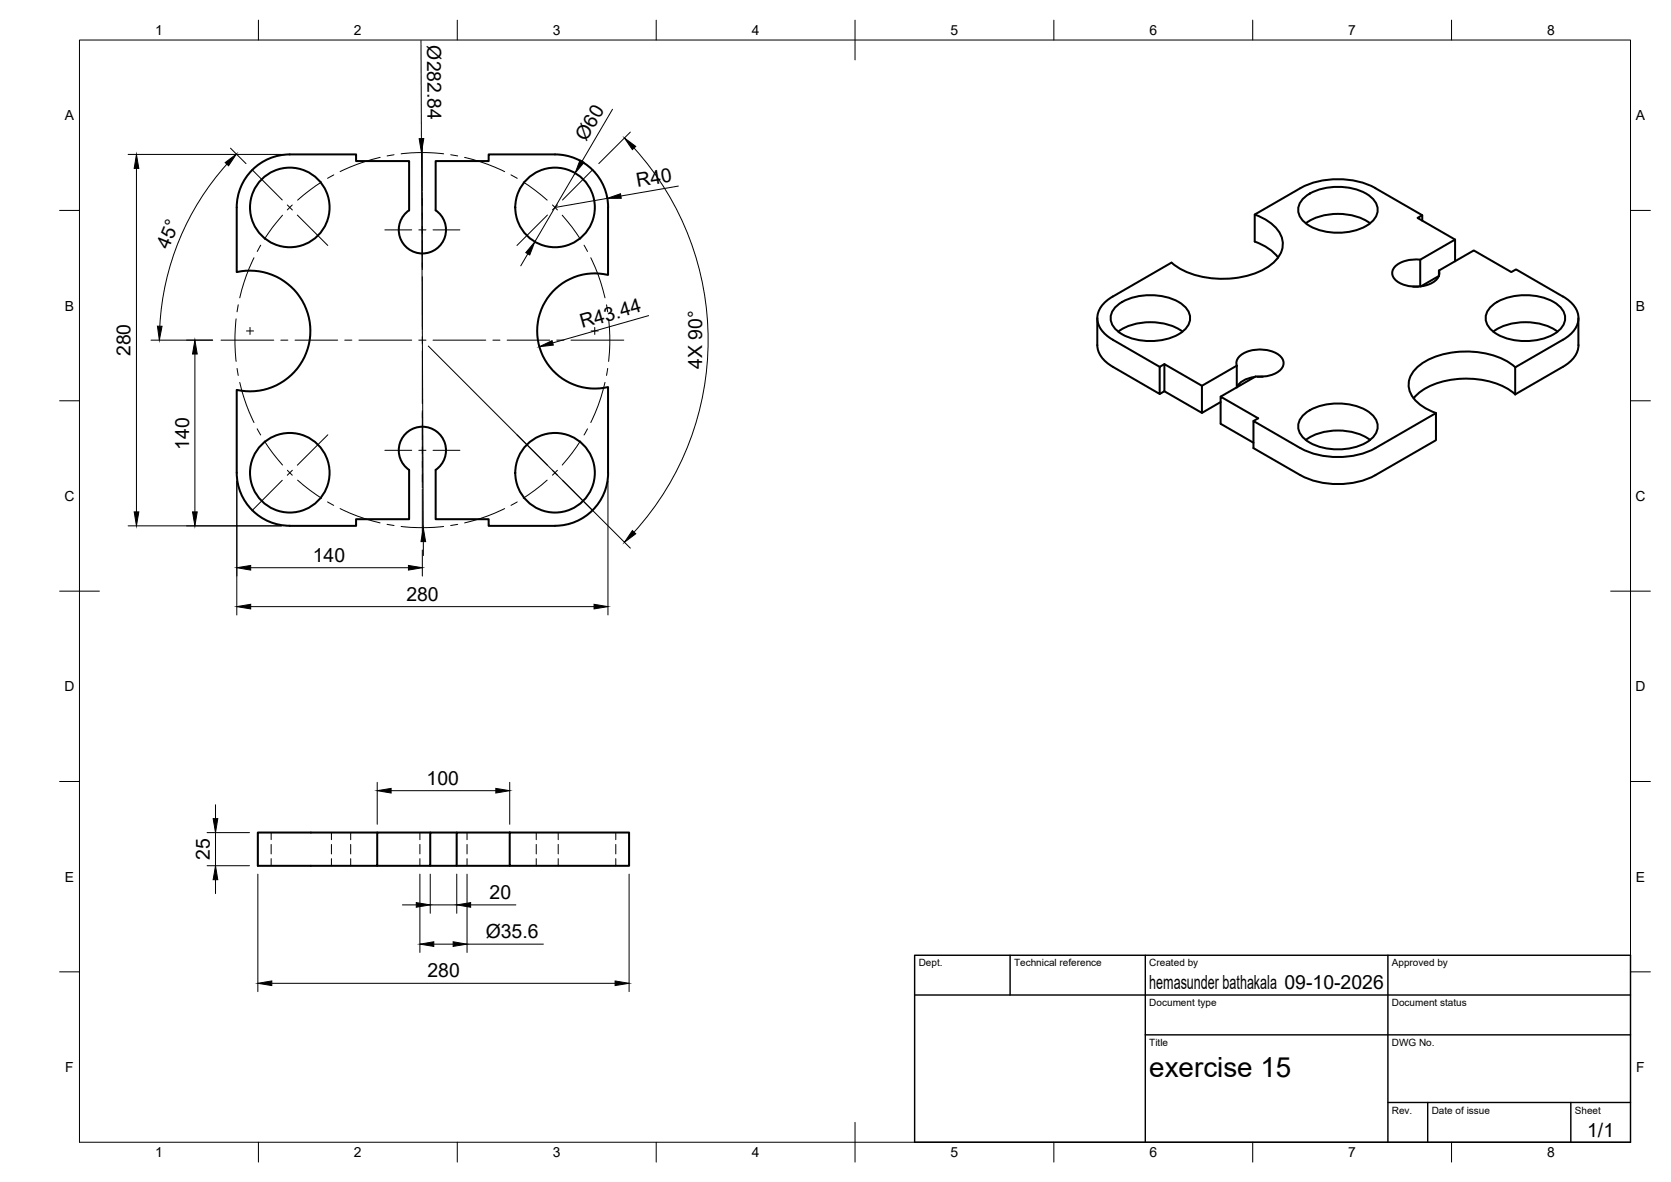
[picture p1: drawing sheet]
<svg xmlns="http://www.w3.org/2000/svg" width="420mm" height="297mm" viewBox="0 0 420 297" stroke-linecap="round" stroke-linejoin="round" font-family="sans-serif">
<!-- layer: Visible -->
<g fill="none" stroke="#000" stroke-width=".51">
<path d="M152.9 52.1v17a14.5 14.5 0 0 0-17.8 14.1 14.5 14.5 0 0 0 17.8 14.1v21.5M152.9 52.1a13.3 13.3 0 0 0-13.3-13.3h-16.7v1.7h-13.4v12.3a5.9 5.9 0 0 1 1.2 8.9 5.9 5.9 0 0 1-8.9 0 5.9 5.9 0 0 1 1.1-8.8v-12.4h-13.4v-1.7h-16.6a13.3 13.3 0 0 0-13.4 13.3v16.3a15.2 15.2 0 0 1 18.5 14.8 15.2 15.2 0 0 1-18.5 14.8v20.8a13.4 13.4 0 0 0 13.4 13.4h16.6v-1.7h13.4v-12.4a5.9 5.9 0 0 1-1.1-8.9 5.9 5.9 0 0 1 8.9 .1 5.9 5.9 0 0 1-1.2 8.8v12.4h13.4v1.7l16.7-.1a13.3 13.3 0 0 0 13.3-13.3M315.5 53.9a10.7 10.7 0 0 1 6.7 5.6 5.9 5.9 0 0 1-2.2 6.7 21.5 21.5 0 0 1-16.7 3.5 17.2 17.2 0 0 1-8.7-3.7l-14.8 8.5M327 47.3l-11.5 6.6v6.8a12.7 12.7 0 0 1 5.9 4M327 47.3a20.9 20.9 0 0 1 18.8 0M327.6 50a14 14 0 0 1 12.6-2.6 8.4 8.4 0 0 1 6 4.1 4 4 0 0 1-1.7 4.7 15 15 0 0 1-16.1 0 3.9 3.9 0 0 1-.8-6.2zM328.3 56.1a15 15 0 0 1 16.2 0M345.8 47.3l11.8 6.8v1.3M357.6 54.1l-1.2 .7 9.5 5.4v5.5M275.9 80v6.7a6.5 6.5 0 0 0 3.9 5.5M279.8 74.5a6.5 6.5 0 0 0-3.9 5.9 6.9 6.9 0 0 0 3.9 5M280.4 77.2a14 14 0 0 1 12.6-2.6 8.4 8.4 0 0 1 6 4.1 4 4 0 0 1-1.7 4.7 15 15 0 0 1-16.1 0 3.9 3.9 0 0 1-.8-6.2z"/>
<path d="M355.3 72h1.4M357.1 65.3a7.4 7.4 0 0 0-6.7 2.2 2.48 2.48 0 0 0 1.4 3.5 8.7 8.7 0 0 0 9.5-.9 2.16 2.16 0 0 0 .5-2.1M361.8 69.4l-4.5 2.6M361.8 69.3v-1.3l8.8-5.1 9.4 5.5 1.2-.7 11.8 6.8M365.9 60.2l-8.8 5.1v6.7M374.7 77.2a14 14 0 0 1 12.6-2.6 8.4 8.4 0 0 1 6 4.1 4 4 0 0 1-1.7 4.7 15 15 0 0 1-16.1 0 3.9 3.9 0 0 1-.8-6.2zM393 74.5a6.5 6.5 0 0 1 3.9 5.9 6.9 6.9 0 0 1-3.9 5M396.9 80v6.7a6.5 6.5 0 0 1-3.9 5.5M279.8 85.4l11.8 6.8M281.2 83.3a15 15 0 0 1 16.1 0M292.8 91.5l-1.2 .7v6.8l-11.8-6.8M302.2 97l-9.4-5.5v6.8l-1.2 .7"/>
<path d="M311 91.9a2.85 2.85 0 0 1 2.2-3.4 8.6 8.6 0 0 1 8.9 1.2 2.49 2.49 0 0 1-1.2 4l-2.4 .8-2.8 .1-8.8 5.1M311 91.9l-8.8 5.1v6.8l-9.4-5.5M311 91.9v5.5M315.5 94.7a5.4 5.4 0 0 0-4.5 2.6M316.1 94.7h1.4M375.5 83.3a15 15 0 0 1 16.1 0M381 99.1a19.5 19.5 0 0 0-14.6-3.8 16.1 16.1 0 0 0-11 4.8M381 92.3a19.7 19.7 0 0 0-15-3.8 15.2 15.2 0 0 0-10.7 5 5.4 5.4 0 0 0 1.2 7.8 13.8 13.8 0 0 0 4.6 2.5M393 85.4l-12 6.9v6.8M393 92.2l-12 6.9M306.9 101l-4.7 2.8M315.2 105.8l1.2-.7-9.5-5.4v6.8l8.3 4.8"/>
<path d="M327 112.6l-11.8-6.8v6.8l11.8 6.8M327 119.4a20.9 20.9 0 0 0 18.8 0M327 112.6a20.9 20.9 0 0 0 18.8 0M327.6 104.4a14 14 0 0 1 12.6-2.6 8.4 8.4 0 0 1 6 4.2 4 4 0 0 1-1.7 4.6 15 15 0 0 1-16.1 0 3.9 3.9 0 0 1-.8-6.2zM328.3 110.6a15 15 0 0 1 16.2 0M345.8 112.6l15.3-8.8v6.8l-15.3 8.8M94.8 209.2h-30v8.4h30v-8.4h13.4M114.8 209.2h-6.6v8.4h-13.4M114.8 217.6h13.4M128.2 209.2h30v8.4h-30zM128.2 209.2h-13.4v8.4h-6.6"/>
<circle cx="72.9" cy="52.1" r="10"/>
<circle cx="139.6" cy="52.1" r="10"/>
<circle cx="72.9" cy="118.8" r="10"/>
<circle cx="139.6" cy="118.8" r="10"/>
</g>
<!-- layer: Hidden -->
<g fill="none" stroke="#000" stroke-width=".25">
<path d="M68.2 209.2v1.8M68.2 212.2v2.4M68.2 215.8v1.8M83.3 209.2v1.8M83.3 212.2v2.4M83.3 215.8v1.8M88.2 209.2v1.8M88.2 212.2v2.4M88.2 215.8v1.8M105.6 209.2v1.8M105.6 212.2v2.4M105.6 215.8v1.8"/>
<path d="M117.4 209.2v1.8M117.4 212.2v2.4M117.4 215.8v1.8M134.8 209.2v1.8M134.8 212.2v2.4M134.8 215.8v1.8M140.4 209.2v1.8M140.4 212.2v2.4M140.4 215.8v1.8M154.8 209.2v1.8M154.8 212.2v2.4M154.8 215.8v1.8"/>
</g>
<!-- layer: BORDER -->
<g fill="none" stroke="#000" stroke-width=".25">
<path d="M20 10.1h390v276.9h-390zM65 5.1v5M115 5.1v5M165 5.1v5M215 5.1v10M265 5.1v5M315 5.1v5M365 5.1v5M15 52.9h5M410 52.9h5M15 100.7h5M410 100.7h5"/>
<path d="M15 148.6h10M405 148.6h10M15 196.4h5M410 196.4h5M15 244.2h5M410 244.2h5M65 287v5M115 287v5M165 287v5M215 282.1v9.9M265 287v5M315 287v5"/>
<path d="M365 287v5"/>
</g>
<!-- layer: TITLEBLOCK -->
<path d="M230 240.1h180v46.9h-180zM230 250h180M254 240.1v9.9M288 240.1v46.9M349 240.1v46.9M288 260.1h122M349 277.1h61M359 277.1v9.9M395 277.1v9.9" fill="none" stroke="#000" stroke-width=".36"/>
<!-- layer: Smart Centers -->
<g fill="none" stroke="#000" stroke-width=".25">
<path d="M95.6 39.5l-5.7 1.8-4.4 1.8M99.1 38.9l-1.8 .3M100.9 38.7l4.3-.4 6.3 .4M106.2 34.8v13.3M113.3 38.9l1.8 .3M116.8 39.5l5.7 1.8 4.4 1.8M63.3 42.6l7.7 7.7M71 54.1l-2.5 3-2 3M72.2 51.5l1.3 1.3M73.5 51.5l-1.3 1.3M74.8 54l7.6 7.7M80.8 45.7l-2.9 2.1-3.1 2.5"/>
<path d="M83.9 43.9l-1.5 .9M96.8 57.8h6.7M105.3 57.8h1.8M106.2 48.4v19.3M108.9 57.8h6.7M128.5 43.9l1.5 .9M131.6 45.7l3 2.1 3 2.5M137.6 54l-7.6 7.7M138.9 51.5l1.3 1.3M140.2 51.5l-1.3 1.3M141.4 54.1l2.5 3 2 3M149.1 42.6l-7.7 7.7"/>
<path d="M59.9 76.6l-.3 1.8M63.9 64.8l-1.9 4.3-1.7 5.8M65.6 61.6l-.9 1.6M106.2 69.5v13.3M146.9 61.6l.8 1.6M148.5 64.8l1.9 4.3 1.7 5.8M152.5 76.6l.3 1.8M55.6 85.5h13.2M59.4 80.1l-.3 4.4 .3 6.3M59.6 92.6l.3 1.7M60.3 96.1l1.7 5.7 1.9 4.4M62 83.2h1.8"/>
<path d="M62.9 82.3v1.8M70.6 85.5h1.8M74.2 85.5h10.7M86.7 85.5h1.8M90.3 85.5h13.2M105.3 85.5h1.8M106.2 84.6v1.8M106.2 88.1v13.3M108.9 85.5h13.3M123.9 85.5h1.8M127.5 85.5h10.7M140 85.5h1.8"/>
<path d="M143.6 85.5h13.2M148.6 83.2h1.8M149.5 82.3v1.8M152.1 96.1l-1.7 5.7-1.9 4.4M152.8 92.6l-.3 1.7M153 80.1l.3 4.4-.3 6.3M64.7 107.8l.9 1.5M66.5 110.8l2 3 2.5 3.1M72.2 118.2l1.3 1.2M73.5 118.2l-1.3 1.2M82.4 109.3l-7.6 7.6M96.8 113.2h6.7"/>
<path d="M105.3 113.2h1.8M106.2 103.2v19.4M108.9 113.2h6.7M130 109.3l7.6 7.6M138.9 118.2l1.3 1.2M140.2 118.2l-1.3 1.2M145.9 110.8l-2 3-2.5 3.1M147.7 107.8l-.8 1.5M71 120.7l-7.7 7.7M74.8 120.7l3.1 2.4 2.9 2.1M82.4 126.1l1.5 .9M85.5 127.8l4.4 1.9 5.7 1.7"/>
<path d="M97.3 131.8l1.8 .3M100.9 132.3l4.3 .3 6.3-.3M106.2 122.9v13.2M115.1 131.8l-1.8 .3M126.9 127.8l-4.4 1.9-5.7 1.7M130 126.1l-1.5 .9M137.6 120.7l-3 2.4-3 2.1M141.4 120.7l7.7 7.7"/>
</g>
<!-- layer: FD_Dimensions -->
<g fill="none" stroke="#000" stroke-width=".25">
<path d="M105.9 10.2l.1 24.6M32.2 38.8h38.6M58 37.2l3.8 3.9M106 38.3l.4 94.3M154 27.5l-7.6 13M158.5 33.2l-7.9 7.9M159.4 37.2a71.9 71.9 0 0 1 0 96.5M34.3 42.3v86.3M57 41.3a66.1 66.1 0 0 0-16.8 40.7M144.6 43.5l-10.1 17.3M152.7 49.9l-13.2 2.2M170.6 46.8l-14.5 2.5"/>
<path d="M132.7 63.8l-1.8 3M163.1 79.3l-24.1 6.9M38 85.5h15.5M49 89v39.6M107.7 87l50.8 50.8M32.2 132.2h38.6M59.5 120.9v33.6M106.2 138.2v6.6M106.4 136.1v3.5M152.9 120.9v33.6M63 152.4h86.4M63 142.7h39.7"/>
<path d="M94.8 196.6v10.5M98.3 198.7h26.4M128.2 196.6v10.5M52.1 217.6h10.6M52.1 209.2h10.6M54.2 202.2v3.5M54.2 209.2v8.4M64.8 219.7v29.5M105.6 219.7v19.7M108.2 219.7v9.8M114.9 219.7v9.8M117.4 219.7v19.7"/>
<path d="M158.2 219.7v29.5M54.2 221.1v3.5M101.2 227.4h3.5M108.2 227.4h6.7M109.1 237.3h4.8M117.4 237.3h19.2M118.3 227.4h11.4M68.3 247.1h86.4"/>
</g>
<g fill="#000" stroke="#000" stroke-width=".25">
<path d="M105.4 34.8h1.2l-.6 3.5zM157 34.7l2.9 2.1-.9 .8zM34.3 38.8l.6 3.5h-1.2zM56.6 40.9l2.8-2.2-1.9 3zM145.9 40.2l1 .6-2.3 2.7zM152.7 49.9l3.3-1.2 .2 1.1zM134.5 60.8l-1.3 3.3-1-.6zM39.6 82h1.1l-.6 3.5zM49 85.5l.6 3.5h-1.2zM135.6 87.1l3.2-1.5 .3 1.1zM33.7 128.6h1.2l-.6 3.6zM48.4 128.6h1.2l-.6 3.6z"/>
<path d="M106.4 132.6l.6 3.5h-1.1zM159 133.3l.9 .8-2.9 2.2zM59.5 152.4l3.5-.5v1.1zM59.5 142.7l3.5-.6v1.2zM102.7 142.1l3.5 .6-3.5 .6zM149.4 151.9l3.5 .5-3.5 .6zM94.8 198.7l3.5-.6v1.2zM124.7 198.1l3.5 .6-3.5 .6zM53.6 205.7h1.2l-.6 3.5zM54.2 217.6l.6 3.5h-1.2zM104.7 226.8l3.5 .6-3.5 .6zM105.6 237.3l3.5-.6v1.1z"/>
<path d="M113.9 236.7l3.5 .6-3.5 .5zM114.9 227.4l3.4-.6v1.2zM64.8 247.1l3.5-.6v1.2zM154.7 246.5l3.5 .6-3.5 .6z"/>
</g>
<text font-size="7" x="289" y="270.6">exercise 15</text>
<g font-size="4.9">
<text x="107.4" y="11.4" transform="rotate(90 107.4 11.4)">Ø282.84</text>
<text x="147.4" y="35.7" transform="rotate(-60 147.4 35.7)">Ø60</text>
<text x="160.3" y="47.1" transform="rotate(-10 160.3 47.1)">R40</text>
<text x="42.4" y="62.9" transform="rotate(-68 42.4 62.9)">45°</text>
<text x="146.4" y="82.5" transform="rotate(-16 146.4 82.5)">R43.44</text>
<text x="32.9" y="89.5" transform="rotate(-90 32.9 89.5)">280</text>
<text x="176.6" y="92.7" transform="rotate(-90 176.6 92.7)">4X 90°</text>
<text x="47.5" y="113" transform="rotate(-90 47.5 113)">140</text>
<text x="78.6" y="141.2">140</text>
<text x="102.2" y="151">280</text>
<text x="107.3" y="197.2">100</text>
<text x="52.7" y="216.1" transform="rotate(-90 52.7 216.1)">25</text>
<text x="123.1" y="226">20</text>
<text x="122.1" y="235.7">Ø35.6</text>
<text x="107.5" y="245.6">280</text>
<text x="289" y="248.5">hemasunder bathakala 09-10-2026</text>
<text x="399.1" y="285.7">1/1</text>
</g>
<g font-size="3.5">
<text x="39" y="8.8">1</text>
<text x="89" y="8.8">2</text>
<text x="139" y="8.8">3</text>
<text x="189" y="8.8">4</text>
<text x="239" y="8.8">5</text>
<text x="289" y="8.8">6</text>
<text x="339" y="8.8">7</text>
<text x="389" y="8.8">8</text>
<text x="16.3" y="30.2">A</text>
<text x="411.3" y="30.2">A</text>
<text x="16.3" y="78">B</text>
<text x="411.3" y="78">B</text>
<text x="16.2" y="125.9">C</text>
<text x="411.2" y="125.9">C</text>
<text x="16.2" y="173.7">D</text>
<text x="411.2" y="173.7">D</text>
<text x="16.3" y="221.6">E</text>
<text x="411.3" y="221.6">E</text>
<text x="16.4" y="269.4">F</text>
<text x="411.4" y="269.4">F</text>
<text x="39" y="290.8">1</text>
<text x="89" y="290.8">2</text>
<text x="139" y="290.8">3</text>
<text x="189" y="290.8">4</text>
<text x="239" y="290.8">5</text>
<text x="289" y="290.8">6</text>
<text x="339" y="290.8">7</text>
<text x="389" y="290.8">8</text>
</g>
<g font-size="2.5">
<text x="231" y="242.9">Dept.</text>
<text x="255" y="242.9">Technical reference</text>
<text x="289" y="242.9">Created by</text>
<text x="350" y="242.9">Approved by</text>
<text x="289" y="252.8">Document type</text>
<text x="350" y="252.8">Document status</text>
<text x="289" y="262.9">Title</text>
<text x="350" y="262.9">DWG No.</text>
<text x="350" y="279.9">Rev.</text>
<text x="360" y="279.9">Date of issue</text>
<text x="396" y="279.9">Sheet</text>
</g>
</svg>
